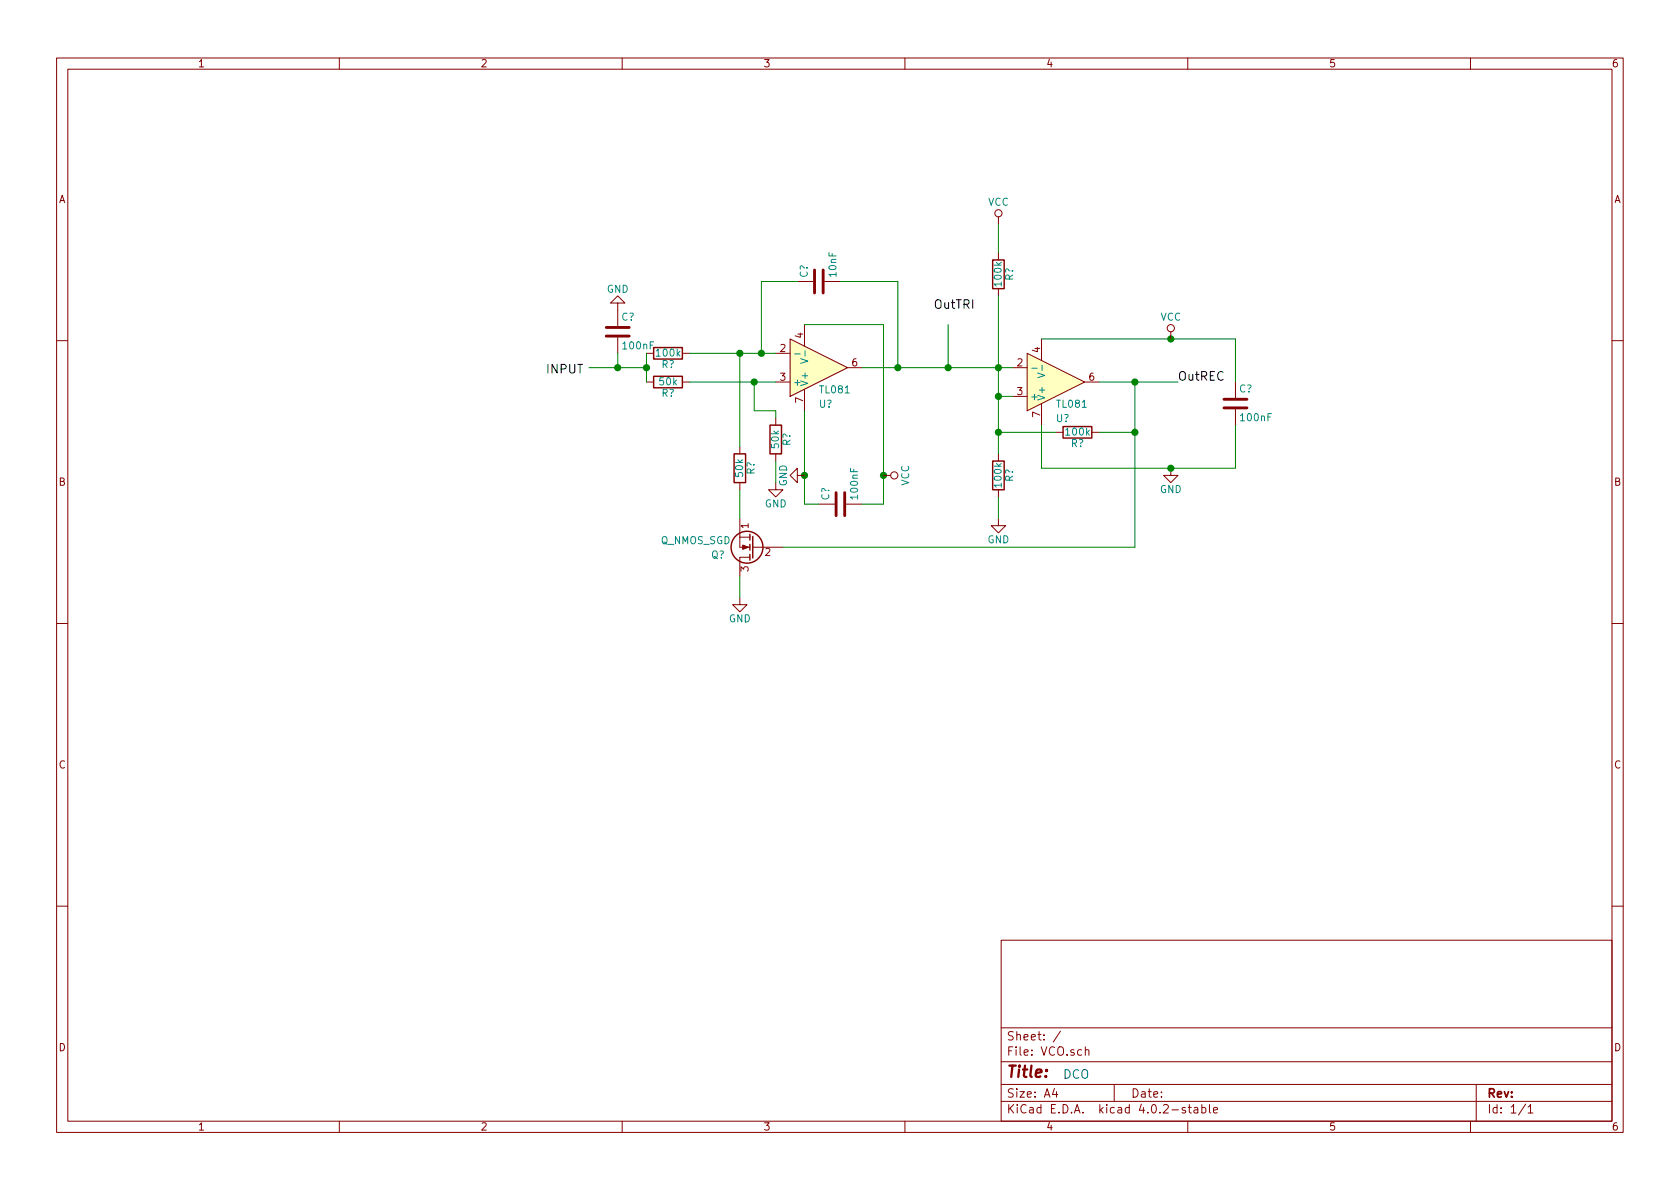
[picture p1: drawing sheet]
<svg xmlns="http://www.w3.org/2000/svg" width="297mm" height="210mm" viewBox="0 0 297 210" stroke-linecap="round" stroke-linejoin="round" font-family="sans-serif">
<g fill="none" stroke="#840000" stroke-width=".18">
<path d="M10 10.3h277v189.9h-277zM12 12.2h273v186.1h-273zM60 10.3v1.9M110 10.3v1.9M160 10.3v1.9M210 10.3v1.9M260 10.3v1.9M176.5 38.3v1.3M109.2 53.6h-1.3l1.3-1.3 1.3 1.3h-1.3v4.1M109.2 59.7v2.8M139.7 59.9l10.2 5.1-10.2 5.1zM141 49.8h2.8"/>
<path d="M142.2 57.4v3.8M145.8 49.8h2.8M176.5 44.7v1.3M176.5 51v1.3M184.1 59.9v3.8M207 58.7v1.2M10 60.2h2M114.3 62.5h1.3M114.3 67.6h1.3M120.6 62.5h1.3M120.6 67.6h1.3M130.8 79v1.3"/>
<path d="M137.2 62.5h2.5M137.2 67.6h2.5M137.2 73.9v1.3M142.2 68.8v3.8M149.9 65h2.5M179.1 65h2.5M179.1 70.1h2.5M181.6 62.5l10.2 5.1-10.2 5zM184.1 71.4v3.8M186.7 76.4h1.3M191.8 67.6h2.5M193 76.4h1.3"/>
<path d="M218.4 67.6v2.8M218.4 72.4v2.8M285 60.2h2M130.8 85.3v1.3M130.8 91.7v5.1h1.8M130.8 95h1.8M132.6 98.5h-1.8v3.3M133.1 96.8h5.3M137.2 85.3v1.3h1.2l-1.2 1.3-1.3-1.3h1.3M137.2 80.3v1.2M141 84.1v-1.3l-1.3 1.3 1.3 1.2v-1.2h1.2M144.8 89.1h2.8"/>
<path d="M149.6 89.1h2.8M156.2 84.1h1.3M176.5 91.7v1.3h1.3l-1.3 1.2-1.2-1.2h1.2M176.5 80.3v1.2M176.5 86.6v1.3M207 82.8v1.3h1.3l-1.3 1.2-1.3-1.2h1.3M10 110.3h2M130.8 105.7v1.2h1.3l-1.3 1.3-1.3-1.3h1.3M285 110.3h2M10 160.2h2M177 166.3h108v32h-108zM285 160.2h2"/>
<path d="M60 198.3v1.9M110 198.3v1.9M160 198.3v1.9M177 194.8h108M177 191.8h108M177 187.8h108M177 181.8h108M186.4 192.5l-.3 1h.9M186.8 193v1M187.5 182.3l-1.3 2M191.9 185.7l.2-.1 .4 .1v.9M191.9 185.1v1.5"/>
<path d="M197 191.8v3M209.6 195.9a.37 .37 0 0 0-.6 .1l.1 .3 .5 .1 .1 .1-.3 .3-.4-.1M210 198.3v1.9M210.1 195.8h.5M210.3 195.3v1.3l.3 .2M211.2 195.9h.5l.1 .9M211.8 196.2l-.5 .1-.2 .2 .2 .3 .5-.1M212.5 195.9l.4-.1 .3 .3-.1 .6h-.6M212.5 195.3v1.5M213.8 195.3v1.3l.2 .2M214.6 196.3l.7-.1-.1-.3-.4-.1-.2 .2v.7h.6M260 198.3v1.9"/>
<path d="M261 191.8v6.5M269.7 195.2l-1.2 2M270.2 195.8l.4-.5v1.5M270.2 196.8h.8"/>
<circle cx="176.5" cy="37.7" r=".63"/>
<circle cx="207" cy="58" r=".63"/>
<circle cx="158.1" cy="84.1" r=".63"/>
</g>
<g fill="#ffffc2" stroke="#ffffc2" stroke-width=".18">
<path d="M139.7 59.9l10.2 5.1-10.2 5.1z"/>
<path d="M181.6 62.5l10.2 5.1-10.2 5z"/>
</g>
<path d="M140.5 62.6h1M141.6 63.4l1.2 .4-1.2 .5M142.3 62v1M182.4 65.1h1M183.5 66l1.2 .4-1.2 .4M184.3 64.6v.9" fill="none" stroke="#008484" stroke-width=".18"/>
<path d="M107.2 59.4h4.1M107.2 57.9h4.1M144 47.7v4.1M145.5 47.7v4.1M216.4 72.1h4.1M216.4 70.6h4.1M147.8 87.1v4.1M149.4 87.1v4.1" fill="none" stroke="#840000" stroke-width=".51"/>
<g fill="none" stroke="#840000" stroke-width=".25">
<path d="M175.5 46h2v5h-2zM115.6 66.5h5v2.1h-5zM115.6 61.5h5v2h-5zM136.1 75.2h2.1v5.1h-2.1zM188 75.4h5v2.1h-5zM129.8 80.3h2v5h-2zM132.6 94.5v1M132.6 96.3v1M132.6 98v1.1M133.1 94.9v3.8M175.5 81.5h2v5.1h-2z"/>
<circle cx="132.1" cy="96.8" r="2.82"/>
</g>
<path d="M131.3 96.4l1 .4-1 .3z" fill="#840000" stroke="#840000" stroke-width=".18"/>
<g fill="none" stroke="#008400" stroke-width=".18">
<path d="M176.5 39.6v5.1M141 49.8h-6.4v12.7M142.2 57.4h14v31.7h-3.8M148.6 49.8h10.1v15.2M167.6 57.4v7.6M176.5 52.3v28M184.1 59.9h34.3v7.7M104.1 65h10.2M109.2 62.5v2.5M114.3 62.5v5.1M121.9 67.6h15.3M121.9 62.5h15.3"/>
<path d="M130.8 62.5v16.5M133.3 67.6v5h3.9v1.3M142.2 72.6v16.5h2.6M152.4 65h26.7M176.5 76.4h10.2M176.5 70.1h2.6M184.1 75.2v7.6h34.3v-7.6M194.3 67.6h14M194.3 76.4h6.4M200.7 67.6v29.2h-62.3M130.8 86.6v5.1M137.2 81.5v3.8"/>
<path d="M176.5 87.9v3.8M130.8 101.8v3.9"/>
</g>
<g fill="#008400" stroke="#008400" stroke-width=".25">
<circle cx="130.8" cy="62.5" r=".51"/>
<circle cx="133.4" cy="67.6" r=".51"/>
<circle cx="134.6" cy="62.5" r=".51"/>
<circle cx="158.8" cy="65" r=".51"/>
<circle cx="176.5" cy="65" r=".51"/>
<circle cx="176.5" cy="70.1" r=".51"/>
<circle cx="176.5" cy="76.4" r=".51"/>
<circle cx="200.7" cy="76.4" r=".51"/>
<circle cx="142.2" cy="84.1" r=".51"/>
<circle cx="156.2" cy="84.1" r=".51"/>
<circle cx="207" cy="59.9" r=".51"/>
<circle cx="207" cy="82.8" r=".51"/>
<circle cx="114.3" cy="65" r=".51"/>
<circle cx="109.2" cy="65" r=".51"/>
<circle cx="167.6" cy="65" r=".51"/>
<circle cx="200.7" cy="67.6" r=".51"/>
</g>
<text font-size="2.8" fill="#840000" x="178" y="190.5">Title:</text>
<g font-size="2.1">
<text x="165.1" y="54.6">OutTRI</text>
<text x="96.5" y="66">INPUT</text>
<text x="208.3" y="67.3">OutREC</text>
</g>
<g font-size="2.1" fill="#840000">
<text x="178" y="184">Sheet: /</text>
<text x="178" y="186.7">File: VCO.sch</text>
<text x="178" y="196.9">KiCad E.D.A. kicad 4.0.2-stable</text>
<text x="178" y="194.1">Size: A4</text>
<text x="200" y="194.1">Date:</text>
<text x="263" y="194.1">Rev:</text>
<text x="263" y="196.9">Id: 1/1</text>
</g>
<text font-size="2.1" fill="#0000c2" x="188" y="190.7">DCO</text>
<g font-size="1.8" fill="#840000">
<text x="35" y="11.9">1</text>
<text x="85" y="11.9">2</text>
<text x="135" y="11.9">3</text>
<text x="185" y="11.9">4</text>
<text x="235" y="11.9">5</text>
<text x="285" y="11.9">6</text>
<text x="10.4" y="35.9">A</text>
<text x="285.4" y="35.9">A</text>
<text x="142" y="59.8" transform="rotate(-90 142 59.8)">4</text>
<text x="137.9" y="62.2">2</text>
<text x="150.6" y="64.8">6</text>
<text x="179.9" y="64.8">2</text>
<text x="183.9" y="62.3" transform="rotate(-90 183.9 62.3)">4</text>
<text x="137.9" y="67.3">3</text>
<text x="142" y="71.2" transform="rotate(-90 142 71.2)">7</text>
<text x="179.9" y="69.8">3</text>
<text x="192.6" y="67.3">6</text>
<text x="183.9" y="73.8" transform="rotate(-90 183.9 73.8)">7</text>
<text x="10.4" y="85.9">B</text>
<text x="285.4" y="85.9">B</text>
<text x="132.3" y="93.4" transform="rotate(-90 132.3 93.4)">1</text>
<text x="132.3" y="101.1" transform="rotate(-90 132.3 101.1)">3</text>
<text x="135.3" y="98.3">2</text>
<text x="10.4" y="135.9">C</text>
<text x="285.4" y="135.9">C</text>
<text x="10.4" y="185.9">D</text>
<text x="285.4" y="185.9">D</text>
<text x="35" y="199.9">1</text>
<text x="85" y="199.9">2</text>
<text x="135" y="199.9">3</text>
<text x="185" y="199.9">4</text>
<text x="235" y="199.9">5</text>
<text x="285" y="199.9">6</text>
</g>
<g font-size="1.8" fill="#008484">
<text x="174.7" y="36.4">VCC</text>
<text x="107.3" y="51.8">GND</text>
<text x="142.8" y="49.1" transform="rotate(-90 142.8 49.1)">C?</text>
<text x="147.9" y="48.9" transform="rotate(-90 147.9 48.9)">10nF</text>
<text x="177.1" y="50.5" transform="rotate(-90 177.1 50.5)">100k</text>
<text x="179.1" y="49.7" transform="rotate(-90 179.1 49.7)">R?</text>
<text x="109.9" y="56.7">C?</text>
<text x="205.2" y="56.7">VCC</text>
<text x="110.3" y="61.8">100nF</text>
<text x="116.2" y="63">100k</text>
<text x="116.9" y="65.1">R?</text>
<text x="116.6" y="68.1">50k</text>
<text x="116.9" y="70.1">R?</text>
<text x="140.2" y="68.2">+</text>
<text x="142.9" y="68.3" transform="rotate(-90 142.9 68.3)">V+</text>
<text x="145.1" y="69.5">TL081</text>
<text x="182.1" y="70.7">+</text>
<text x="184.8" y="70.9" transform="rotate(-90 184.8 70.9)">V+</text>
<text x="219.1" y="69.4">C?</text>
<text x="144.8" y="72.1">U?</text>
<text x="186.7" y="74.6">U?</text>
<text x="187" y="72.1">TL081</text>
<text x="188.5" y="77">100k</text>
<text x="219.5" y="74.5">100nF</text>
<text x="133.4" y="83.9" transform="rotate(-90 133.4 83.9)">R?</text>
<text x="137.7" y="79.2" transform="rotate(-90 137.7 79.2)">50k</text>
<text x="139.8" y="78.9" transform="rotate(-90 139.8 78.9)">R?</text>
<text x="189.3" y="79">R?</text>
<text x="131.4" y="84.3" transform="rotate(-90 131.4 84.3)">50k</text>
<text x="135.2" y="89.7">GND</text>
<text x="139.1" y="86" transform="rotate(-90 139.1 86)">GND</text>
<text x="146.6" y="88.5" transform="rotate(-90 146.6 88.5)">C?</text>
<text x="151.7" y="88.1" transform="rotate(-90 151.7 88.1)">100nF</text>
<text x="160.7" y="85.9" transform="rotate(-90 160.7 85.9)">VCC</text>
<text x="177.1" y="86" transform="rotate(-90 177.1 86)">100k</text>
<text x="179.1" y="85.2" transform="rotate(-90 179.1 85.2)">R?</text>
<text x="205.1" y="87.2">GND</text>
<text x="116.8" y="96.2">Q_NMOS_SGD</text>
<text x="125.7" y="98.7">Q?</text>
<text x="174.6" y="96.1">GND</text>
<text x="128.9" y="110">GND</text>
</g>
</svg>
